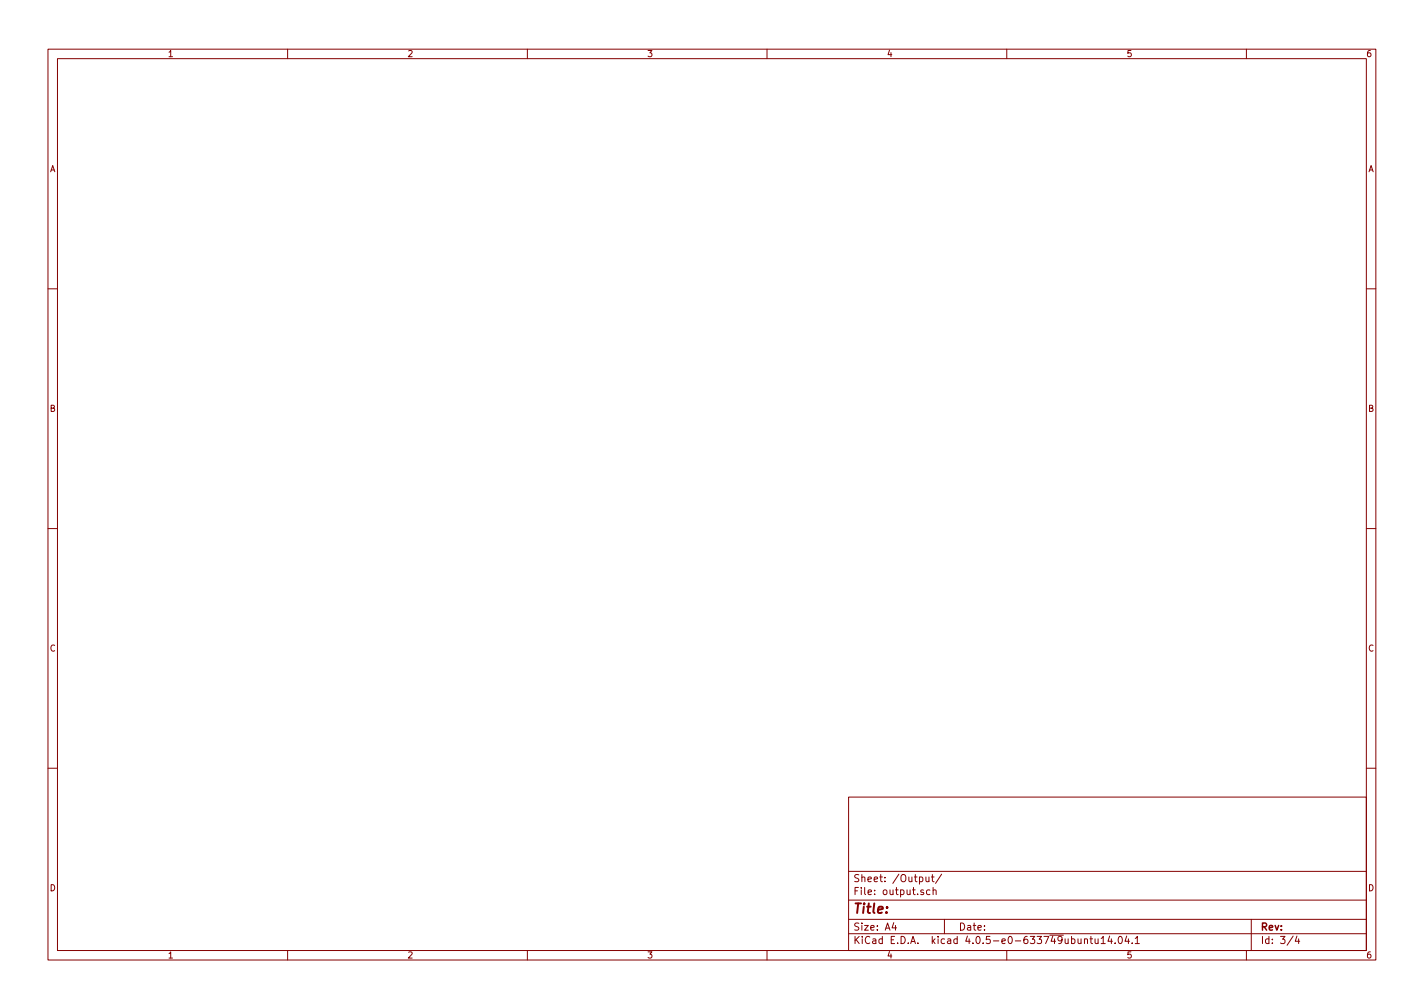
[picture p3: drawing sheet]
<svg xmlns="http://www.w3.org/2000/svg" width="297mm" height="210mm" viewBox="0 0 297 210" stroke-linecap="round" stroke-linejoin="round" font-family="sans-serif">
<g fill="none" stroke="#840000" stroke-width=".21">
<path d="M10 10.3h277v189.9h-277zM12 12.2h273v186.1h-273zM60 10.3v1.9M110 10.3v1.9M160 10.3v1.9M210 10.3v1.9M260 10.3v1.9M10 60.2h2M285 60.2h2M10 110.3h2M285 110.3h2M10 160.2h2"/>
<path d="M177 166.3h108v32h-108zM285 160.2h2M60 198.3v1.9M110 198.3v1.9M160 198.3v1.9M177 194.8h108M177 191.8h108M177 187.8h108M177 181.8h108M186.4 192.5l-.3 1h.9M186.8 193v1M193.1 182.9l.1 .9 .4 .1 .2-.1"/>
<path d="M193.8 182.9v1M194 185.7l-.5-.1-.2 .3v.6l.2 .1 .5-.1M194.3 182.9h.5M194.5 182.4v1.3l.3 .2M194.6 185.7l.2-.1 .4 .1 .1 .9M194.6 185.1v1.5M196.4 182.3l-1.3 2M197 191.8v3M210 198.3v1.9M226.2 196l.2-.2 .4 .1v.9M226.2 195.8v1M227.4 195.8h.5"/>
<path d="M227.6 195.3v1.3l.3 .2M228.4 195.8l.1 .9 .4 .1 .2-.1M229.1 195.8v1M229.7 195.8l.4-.5v1.5M229.7 196.8h.9M231.5 195.2l-.4 1.1h1M231.8 195.8v1M232.6 196.7v.1M233.4 195.5l.2-.2a.8 .8 0 0 1 .5 .8 .8 .8 0 0 1-.5 .7l-.4-.5zM235 195.2l-.3 1.1h.9M235.4 195.8v1M236.2 196.7v.1"/>
<path d="M236.8 195.8l.4-.5v1.5M236.8 196.8h.9M260 198.3v1.9M261 191.8v6.5M269.7 195.2l-1.2 2M270.5 195.2l-.3 1.1h.9M270.9 195.8v1"/>
</g>
<text font-size="2.8" fill="#840000" x="178" y="190.5">Title:</text>
<g font-size="2.1" fill="#840000">
<text x="178" y="184">Sheet: /Output/</text>
<text x="178" y="186.7">File: output.sch</text>
<text x="178" y="196.9">KiCad E.D.A. kicad 4.0.5-e0-633749ubuntu14.04.1</text>
<text x="178" y="194.1">Size: A4</text>
<text x="200" y="194.1">Date:</text>
<text x="263" y="194.1">Rev:</text>
<text x="263" y="196.9">Id: 3/4</text>
</g>
<g font-size="1.8" fill="#840000">
<text x="35" y="11.9">1</text>
<text x="85" y="11.9">2</text>
<text x="135" y="11.9">3</text>
<text x="185" y="11.9">4</text>
<text x="235" y="11.9">5</text>
<text x="285" y="11.9">6</text>
<text x="10.4" y="35.9">A</text>
<text x="285.4" y="35.9">A</text>
<text x="10.4" y="85.9">B</text>
<text x="285.4" y="85.9">B</text>
<text x="10.4" y="135.9">C</text>
<text x="285.4" y="135.9">C</text>
<text x="10.4" y="185.9">D</text>
<text x="285.4" y="185.9">D</text>
<text x="35" y="199.9">1</text>
<text x="85" y="199.9">2</text>
<text x="135" y="199.9">3</text>
<text x="185" y="199.9">4</text>
<text x="235" y="199.9">5</text>
<text x="285" y="199.9">6</text>
</g>
</svg>
